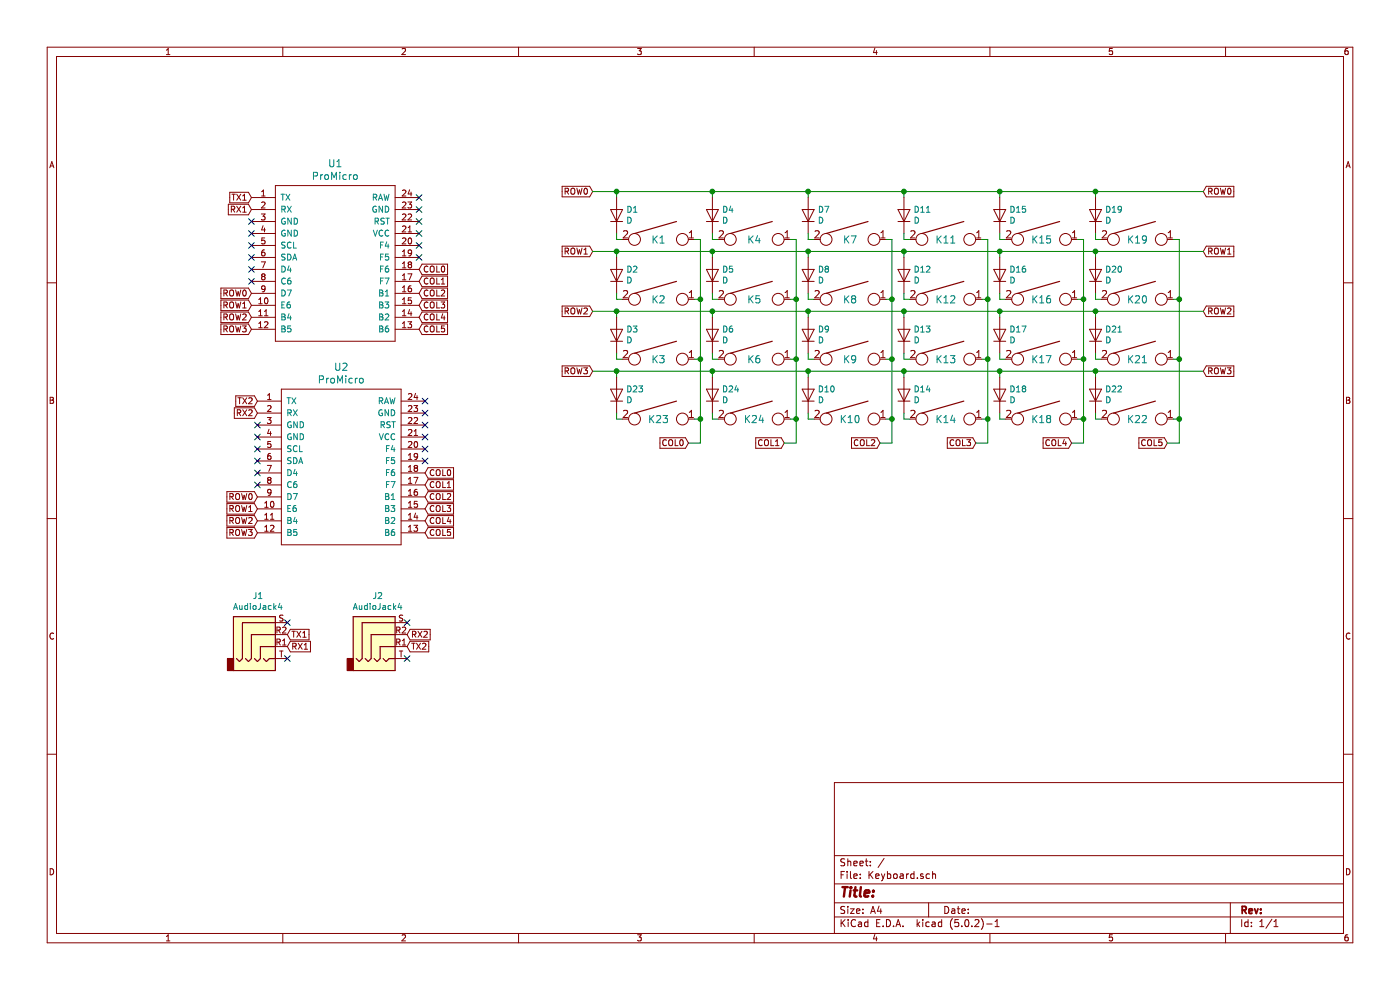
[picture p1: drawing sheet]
EESchema Schematic File Version 4
LIBS:Keyboard-cache
EELAYER 26 0
EELAYER END
$Descr A4 11693 8268
encoding utf-8
Sheet 1 1
Title ""
Date ""
Rev ""
Comp ""
Comment1 ""
Comment2 ""
Comment3 ""
Comment4 ""
$EndDescr
Text GLabel 10050 1600 2    50   Input ~ 0
ROW0
Text GLabel 10050 2100 2    50   Input ~ 0
ROW1
Text GLabel 10050 2600 2    50   Input ~ 0
ROW2
Text GLabel 10050 3100 2    50   Input ~ 0
ROW3
Text GLabel 5750 3700 0    50   Input ~ 0
COL0
Text GLabel 6550 3700 0    50   Input ~ 0
COL1
Text GLabel 7350 3700 0    50   Input ~ 0
COL2
Text GLabel 8150 3700 0    50   Input ~ 0
COL3
Text GLabel 8950 3700 0    50   Input ~ 0
COL4
Text GLabel 9750 3700 0    50   Input ~ 0
COL5
Wire Wire Line
	5150 1600 5150 1650
$Comp
L Device:D D1
U 1 1
P 5150 1800
F 0 "D1" V 5196 1721 50  0000 R CNN
F 1 "D" V 5105 1721 50  0000 R CNN
F 2 "Diode_THT:D_DO-35_SOD27_P7.62mm_Horizontal" H 5150 1800 50  0001 C CNN
F 3 "~" H 5150 1800 50  0001 C CNN
	1    5150 1800
	0    -1   -1   0   
$EndComp
Wire Wire Line
	5150 1950 5150 2000
Wire Wire Line
	5150 2000 5200 2000
$Comp
L keyboard_parts:KEYSW K1
U 1 1
P 5500 2000
F 0 "K1" H 5500 2000 60  0000 C CNN
F 1 "KEYSW" H 5500 1900 60  0001 C CNN
F 2 "Button_Switch_Keyboard:SW_Cherry_MX1A_1.00u_Plate" H 5500 2000 60  0001 C CNN
F 3 "" H 5500 2000 60  0000 C CNN
	1    5500 2000
	1    0    0    -1  
$EndComp
Wire Wire Line
	5800 2000 5850 2000
Wire Wire Line
	5850 2000 5850 2500
Wire Wire Line
	5150 2100 5150 2150
$Comp
L Device:D D2
U 1 1
P 5150 2300
F 0 "D2" V 5196 2221 50  0000 R CNN
F 1 "D" V 5105 2221 50  0000 R CNN
F 2 "Diode_THT:D_DO-35_SOD27_P7.62mm_Horizontal" H 5150 2300 50  0001 C CNN
F 3 "~" H 5150 2300 50  0001 C CNN
	1    5150 2300
	0    -1   -1   0   
$EndComp
Wire Wire Line
	5150 2450 5150 2500
Wire Wire Line
	5150 2500 5200 2500
$Comp
L keyboard_parts:KEYSW K2
U 1 1
P 5500 2500
F 0 "K2" H 5500 2500 60  0000 C CNN
F 1 "KEYSW" H 5500 2400 60  0001 C CNN
F 2 "Button_Switch_Keyboard:SW_Cherry_MX1A_1.00u_Plate" H 5500 2500 60  0001 C CNN
F 3 "" H 5500 2500 60  0000 C CNN
	1    5500 2500
	1    0    0    -1  
$EndComp
Wire Wire Line
	5800 2500 5850 2500
Wire Wire Line
	5850 2500 5850 3000
Wire Wire Line
	5150 2600 5150 2650
$Comp
L Device:D D3
U 1 1
P 5150 2800
F 0 "D3" V 5196 2721 50  0000 R CNN
F 1 "D" V 5105 2721 50  0000 R CNN
F 2 "Diode_THT:D_DO-35_SOD27_P7.62mm_Horizontal" H 5150 2800 50  0001 C CNN
F 3 "~" H 5150 2800 50  0001 C CNN
	1    5150 2800
	0    -1   -1   0   
$EndComp
Wire Wire Line
	5150 2950 5150 3000
Wire Wire Line
	5150 3000 5200 3000
$Comp
L keyboard_parts:KEYSW K3
U 1 1
P 5500 3000
F 0 "K3" H 5500 3000 60  0000 C CNN
F 1 "KEYSW" H 5500 2900 60  0001 C CNN
F 2 "Button_Switch_Keyboard:SW_Cherry_MX1A_1.00u_Plate" H 5500 3000 60  0001 C CNN
F 3 "" H 5500 3000 60  0000 C CNN
	1    5500 3000
	1    0    0    -1  
$EndComp
Wire Wire Line
	5800 3000 5850 3000
Wire Wire Line
	5950 1600 5950 1650
$Comp
L Device:D D4
U 1 1
P 5950 1800
F 0 "D4" V 5996 1721 50  0000 R CNN
F 1 "D" V 5905 1721 50  0000 R CNN
F 2 "Diode_THT:D_DO-35_SOD27_P7.62mm_Horizontal" H 5950 1800 50  0001 C CNN
F 3 "~" H 5950 1800 50  0001 C CNN
	1    5950 1800
	0    -1   -1   0   
$EndComp
Wire Wire Line
	5950 1950 5950 2000
Wire Wire Line
	5950 2000 6000 2000
$Comp
L keyboard_parts:KEYSW K4
U 1 1
P 6300 2000
F 0 "K4" H 6300 2000 60  0000 C CNN
F 1 "KEYSW" H 6300 1900 60  0001 C CNN
F 2 "Button_Switch_Keyboard:SW_Cherry_MX1A_1.00u_Plate" H 6300 2000 60  0001 C CNN
F 3 "" H 6300 2000 60  0000 C CNN
	1    6300 2000
	1    0    0    -1  
$EndComp
Wire Wire Line
	6600 2000 6650 2000
Connection ~ 5950 1600
Wire Wire Line
	6650 2000 6650 2500
Wire Wire Line
	5950 2100 5950 2150
$Comp
L Device:D D5
U 1 1
P 5950 2300
F 0 "D5" V 5996 2221 50  0000 R CNN
F 1 "D" V 5905 2221 50  0000 R CNN
F 2 "Diode_THT:D_DO-35_SOD27_P7.62mm_Horizontal" H 5950 2300 50  0001 C CNN
F 3 "~" H 5950 2300 50  0001 C CNN
	1    5950 2300
	0    -1   -1   0   
$EndComp
Wire Wire Line
	5950 2450 5950 2500
Wire Wire Line
	5950 2500 6000 2500
$Comp
L keyboard_parts:KEYSW K5
U 1 1
P 6300 2500
F 0 "K5" H 6300 2500 60  0000 C CNN
F 1 "KEYSW" H 6300 2400 60  0001 C CNN
F 2 "Button_Switch_Keyboard:SW_Cherry_MX1A_1.00u_Plate" H 6300 2500 60  0001 C CNN
F 3 "" H 6300 2500 60  0000 C CNN
	1    6300 2500
	1    0    0    -1  
$EndComp
Wire Wire Line
	6600 2500 6650 2500
Connection ~ 5950 2100
Wire Wire Line
	6650 2500 6650 3000
Wire Wire Line
	5950 2600 5950 2650
$Comp
L Device:D D6
U 1 1
P 5950 2800
F 0 "D6" V 5996 2721 50  0000 R CNN
F 1 "D" V 5905 2721 50  0000 R CNN
F 2 "Diode_THT:D_DO-35_SOD27_P7.62mm_Horizontal" H 5950 2800 50  0001 C CNN
F 3 "~" H 5950 2800 50  0001 C CNN
	1    5950 2800
	0    -1   -1   0   
$EndComp
Wire Wire Line
	5950 2950 5950 3000
Wire Wire Line
	5950 3000 6000 3000
$Comp
L keyboard_parts:KEYSW K6
U 1 1
P 6300 3000
F 0 "K6" H 6300 3000 60  0000 C CNN
F 1 "KEYSW" H 6300 2900 60  0001 C CNN
F 2 "Button_Switch_Keyboard:SW_Cherry_MX1A_1.00u_Plate" H 6300 3000 60  0001 C CNN
F 3 "" H 6300 3000 60  0000 C CNN
	1    6300 3000
	1    0    0    -1  
$EndComp
Wire Wire Line
	6600 3000 6650 3000
Connection ~ 5950 2600
Wire Wire Line
	5150 1600 5950 1600
Wire Wire Line
	5150 2100 5950 2100
Wire Wire Line
	5150 2600 5950 2600
Wire Wire Line
	6750 1600 6750 1650
$Comp
L Device:D D7
U 1 1
P 6750 1800
F 0 "D7" V 6796 1721 50  0000 R CNN
F 1 "D" V 6705 1721 50  0000 R CNN
F 2 "Diode_THT:D_DO-35_SOD27_P7.62mm_Horizontal" H 6750 1800 50  0001 C CNN
F 3 "~" H 6750 1800 50  0001 C CNN
	1    6750 1800
	0    -1   -1   0   
$EndComp
Wire Wire Line
	6750 1950 6750 2000
Wire Wire Line
	6750 2000 6800 2000
$Comp
L keyboard_parts:KEYSW K7
U 1 1
P 7100 2000
F 0 "K7" H 7100 2000 60  0000 C CNN
F 1 "KEYSW" H 7100 1900 60  0001 C CNN
F 2 "Button_Switch_Keyboard:SW_Cherry_MX1A_1.00u_Plate" H 7100 2000 60  0001 C CNN
F 3 "" H 7100 2000 60  0000 C CNN
	1    7100 2000
	1    0    0    -1  
$EndComp
Connection ~ 6750 1600
Wire Wire Line
	6750 2100 6750 2150
$Comp
L Device:D D8
U 1 1
P 6750 2300
F 0 "D8" V 6796 2221 50  0000 R CNN
F 1 "D" V 6705 2221 50  0000 R CNN
F 2 "Diode_THT:D_DO-35_SOD27_P7.62mm_Horizontal" H 6750 2300 50  0001 C CNN
F 3 "~" H 6750 2300 50  0001 C CNN
	1    6750 2300
	0    -1   -1   0   
$EndComp
Wire Wire Line
	6750 2450 6750 2500
Wire Wire Line
	6750 2500 6800 2500
$Comp
L keyboard_parts:KEYSW K8
U 1 1
P 7100 2500
F 0 "K8" H 7100 2500 60  0000 C CNN
F 1 "KEYSW" H 7100 2400 60  0001 C CNN
F 2 "Button_Switch_Keyboard:SW_Cherry_MX1A_1.00u_Plate" H 7100 2500 60  0001 C CNN
F 3 "" H 7100 2500 60  0000 C CNN
	1    7100 2500
	1    0    0    -1  
$EndComp
Wire Wire Line
	7400 2500 7450 2500
Connection ~ 6750 2100
Wire Wire Line
	6750 2600 6750 2650
$Comp
L Device:D D9
U 1 1
P 6750 2800
F 0 "D9" V 6796 2721 50  0000 R CNN
F 1 "D" V 6705 2721 50  0000 R CNN
F 2 "Diode_THT:D_DO-35_SOD27_P7.62mm_Horizontal" H 6750 2800 50  0001 C CNN
F 3 "~" H 6750 2800 50  0001 C CNN
	1    6750 2800
	0    -1   -1   0   
$EndComp
Wire Wire Line
	6750 2950 6750 3000
Wire Wire Line
	6750 3000 6800 3000
$Comp
L keyboard_parts:KEYSW K9
U 1 1
P 7100 3000
F 0 "K9" H 7100 3000 60  0000 C CNN
F 1 "KEYSW" H 7100 2900 60  0001 C CNN
F 2 "Button_Switch_Keyboard:SW_Cherry_MX1A_1.00u_Plate" H 7100 3000 60  0001 C CNN
F 3 "" H 7100 3000 60  0000 C CNN
	1    7100 3000
	1    0    0    -1  
$EndComp
Wire Wire Line
	7400 3000 7450 3000
Connection ~ 6750 2600
Wire Wire Line
	5950 1600 6750 1600
Wire Wire Line
	5950 2100 6750 2100
Wire Wire Line
	5950 2600 6750 2600
Wire Wire Line
	7550 1600 7550 1650
$Comp
L Device:D D11
U 1 1
P 7550 1800
F 0 "D11" V 7596 1721 50  0000 R CNN
F 1 "D" V 7505 1721 50  0000 R CNN
F 2 "Diode_THT:D_DO-35_SOD27_P7.62mm_Horizontal" H 7550 1800 50  0001 C CNN
F 3 "~" H 7550 1800 50  0001 C CNN
	1    7550 1800
	0    -1   -1   0   
$EndComp
Wire Wire Line
	7550 1950 7550 2000
Wire Wire Line
	7550 2000 7600 2000
$Comp
L keyboard_parts:KEYSW K11
U 1 1
P 7900 2000
F 0 "K11" H 7900 2000 60  0000 C CNN
F 1 "KEYSW" H 7900 1900 60  0001 C CNN
F 2 "Button_Switch_Keyboard:SW_Cherry_MX1A_1.00u_Plate" H 7900 2000 60  0001 C CNN
F 3 "" H 7900 2000 60  0000 C CNN
	1    7900 2000
	1    0    0    -1  
$EndComp
Wire Wire Line
	8200 2000 8250 2000
Connection ~ 7550 1600
Wire Wire Line
	8250 2000 8250 2500
Wire Wire Line
	7550 2100 7550 2150
$Comp
L Device:D D12
U 1 1
P 7550 2300
F 0 "D12" V 7596 2221 50  0000 R CNN
F 1 "D" V 7505 2221 50  0000 R CNN
F 2 "Diode_THT:D_DO-35_SOD27_P7.62mm_Horizontal" H 7550 2300 50  0001 C CNN
F 3 "~" H 7550 2300 50  0001 C CNN
	1    7550 2300
	0    -1   -1   0   
$EndComp
Wire Wire Line
	7550 2450 7550 2500
Wire Wire Line
	7550 2500 7600 2500
$Comp
L keyboard_parts:KEYSW K12
U 1 1
P 7900 2500
F 0 "K12" H 7900 2500 60  0000 C CNN
F 1 "KEYSW" H 7900 2400 60  0001 C CNN
F 2 "Button_Switch_Keyboard:SW_Cherry_MX1A_1.00u_Plate" H 7900 2500 60  0001 C CNN
F 3 "" H 7900 2500 60  0000 C CNN
	1    7900 2500
	1    0    0    -1  
$EndComp
Wire Wire Line
	8200 2500 8250 2500
Connection ~ 7550 2100
Wire Wire Line
	8250 2500 8250 3000
Wire Wire Line
	7550 2600 7550 2650
$Comp
L Device:D D13
U 1 1
P 7550 2800
F 0 "D13" V 7596 2721 50  0000 R CNN
F 1 "D" V 7505 2721 50  0000 R CNN
F 2 "Diode_THT:D_DO-35_SOD27_P7.62mm_Horizontal" H 7550 2800 50  0001 C CNN
F 3 "~" H 7550 2800 50  0001 C CNN
	1    7550 2800
	0    -1   -1   0   
$EndComp
Wire Wire Line
	7550 2950 7550 3000
Wire Wire Line
	7550 3000 7600 3000
$Comp
L keyboard_parts:KEYSW K13
U 1 1
P 7900 3000
F 0 "K13" H 7900 3000 60  0000 C CNN
F 1 "KEYSW" H 7900 2900 60  0001 C CNN
F 2 "Button_Switch_Keyboard:SW_Cherry_MX1A_1.00u_Plate" H 7900 3000 60  0001 C CNN
F 3 "" H 7900 3000 60  0000 C CNN
	1    7900 3000
	1    0    0    -1  
$EndComp
Wire Wire Line
	8200 3000 8250 3000
Connection ~ 7550 2600
Wire Wire Line
	8250 3000 8250 3500
Wire Wire Line
	8350 1600 8350 1650
$Comp
L Device:D D15
U 1 1
P 8350 1800
F 0 "D15" V 8396 1721 50  0000 R CNN
F 1 "D" V 8305 1721 50  0000 R CNN
F 2 "Diode_THT:D_DO-35_SOD27_P7.62mm_Horizontal" H 8350 1800 50  0001 C CNN
F 3 "~" H 8350 1800 50  0001 C CNN
	1    8350 1800
	0    -1   -1   0   
$EndComp
Wire Wire Line
	8350 1950 8350 2000
Wire Wire Line
	8350 2000 8400 2000
$Comp
L keyboard_parts:KEYSW K15
U 1 1
P 8700 2000
F 0 "K15" H 8700 2000 60  0000 C CNN
F 1 "KEYSW" H 8700 1900 60  0001 C CNN
F 2 "Button_Switch_Keyboard:SW_Cherry_MX1A_1.00u_Plate" H 8700 2000 60  0001 C CNN
F 3 "" H 8700 2000 60  0000 C CNN
	1    8700 2000
	1    0    0    -1  
$EndComp
Wire Wire Line
	9000 2000 9050 2000
Connection ~ 8350 1600
Wire Wire Line
	9050 2000 9050 2500
Wire Wire Line
	8350 2100 8350 2150
$Comp
L Device:D D16
U 1 1
P 8350 2300
F 0 "D16" V 8396 2221 50  0000 R CNN
F 1 "D" V 8305 2221 50  0000 R CNN
F 2 "Diode_THT:D_DO-35_SOD27_P7.62mm_Horizontal" H 8350 2300 50  0001 C CNN
F 3 "~" H 8350 2300 50  0001 C CNN
	1    8350 2300
	0    -1   -1   0   
$EndComp
Wire Wire Line
	8350 2450 8350 2500
Wire Wire Line
	8350 2500 8400 2500
$Comp
L keyboard_parts:KEYSW K16
U 1 1
P 8700 2500
F 0 "K16" H 8700 2500 60  0000 C CNN
F 1 "KEYSW" H 8700 2400 60  0001 C CNN
F 2 "Button_Switch_Keyboard:SW_Cherry_MX1A_1.00u_Plate" H 8700 2500 60  0001 C CNN
F 3 "" H 8700 2500 60  0000 C CNN
	1    8700 2500
	1    0    0    -1  
$EndComp
Wire Wire Line
	9000 2500 9050 2500
Connection ~ 8350 2100
Wire Wire Line
	9050 2500 9050 3000
Wire Wire Line
	8350 2600 8350 2650
$Comp
L Device:D D17
U 1 1
P 8350 2800
F 0 "D17" V 8396 2721 50  0000 R CNN
F 1 "D" V 8305 2721 50  0000 R CNN
F 2 "Diode_THT:D_DO-35_SOD27_P7.62mm_Horizontal" H 8350 2800 50  0001 C CNN
F 3 "~" H 8350 2800 50  0001 C CNN
	1    8350 2800
	0    -1   -1   0   
$EndComp
Wire Wire Line
	8350 2950 8350 3000
Wire Wire Line
	8350 3000 8400 3000
$Comp
L keyboard_parts:KEYSW K17
U 1 1
P 8700 3000
F 0 "K17" H 8700 3000 60  0000 C CNN
F 1 "KEYSW" H 8700 2900 60  0001 C CNN
F 2 "Button_Switch_Keyboard:SW_Cherry_MX1A_1.00u_Plate" H 8700 3000 60  0001 C CNN
F 3 "" H 8700 3000 60  0000 C CNN
	1    8700 3000
	1    0    0    -1  
$EndComp
Wire Wire Line
	9000 3000 9050 3000
Connection ~ 8350 2600
Wire Wire Line
	9050 3000 9050 3500
Wire Wire Line
	7550 1600 8350 1600
Wire Wire Line
	7550 2100 8350 2100
Wire Wire Line
	7550 2600 8350 2600
Wire Wire Line
	9150 1600 9150 1650
$Comp
L Device:D D19
U 1 1
P 9150 1800
F 0 "D19" V 9196 1721 50  0000 R CNN
F 1 "D" V 9105 1721 50  0000 R CNN
F 2 "Diode_THT:D_DO-35_SOD27_P7.62mm_Horizontal" H 9150 1800 50  0001 C CNN
F 3 "~" H 9150 1800 50  0001 C CNN
	1    9150 1800
	0    -1   -1   0   
$EndComp
Wire Wire Line
	9150 1950 9150 2000
Wire Wire Line
	9150 2000 9200 2000
$Comp
L keyboard_parts:KEYSW K19
U 1 1
P 9500 2000
F 0 "K19" H 9500 2000 60  0000 C CNN
F 1 "KEYSW" H 9500 1900 60  0001 C CNN
F 2 "Button_Switch_Keyboard:SW_Cherry_MX1A_1.00u_Plate" H 9500 2000 60  0001 C CNN
F 3 "" H 9500 2000 60  0000 C CNN
	1    9500 2000
	1    0    0    -1  
$EndComp
Wire Wire Line
	9800 2000 9850 2000
Wire Wire Line
	9150 2100 9150 2150
$Comp
L Device:D D20
U 1 1
P 9150 2300
F 0 "D20" V 9196 2221 50  0000 R CNN
F 1 "D" V 9105 2221 50  0000 R CNN
F 2 "Diode_THT:D_DO-35_SOD27_P7.62mm_Horizontal" H 9150 2300 50  0001 C CNN
F 3 "~" H 9150 2300 50  0001 C CNN
	1    9150 2300
	0    -1   -1   0   
$EndComp
Wire Wire Line
	9150 2450 9150 2500
Wire Wire Line
	9150 2500 9200 2500
$Comp
L keyboard_parts:KEYSW K20
U 1 1
P 9500 2500
F 0 "K20" H 9500 2500 60  0000 C CNN
F 1 "KEYSW" H 9500 2400 60  0001 C CNN
F 2 "Button_Switch_Keyboard:SW_Cherry_MX1A_1.00u_Plate" H 9500 2500 60  0001 C CNN
F 3 "" H 9500 2500 60  0000 C CNN
	1    9500 2500
	1    0    0    -1  
$EndComp
Wire Wire Line
	9800 2500 9850 2500
Wire Wire Line
	9150 2600 9150 2650
$Comp
L Device:D D21
U 1 1
P 9150 2800
F 0 "D21" V 9196 2721 50  0000 R CNN
F 1 "D" V 9105 2721 50  0000 R CNN
F 2 "Diode_THT:D_DO-35_SOD27_P7.62mm_Horizontal" H 9150 2800 50  0001 C CNN
F 3 "~" H 9150 2800 50  0001 C CNN
	1    9150 2800
	0    -1   -1   0   
$EndComp
Wire Wire Line
	9150 2950 9150 3000
Wire Wire Line
	9150 3000 9200 3000
$Comp
L keyboard_parts:KEYSW K21
U 1 1
P 9500 3000
F 0 "K21" H 9500 3000 60  0000 C CNN
F 1 "KEYSW" H 9500 2900 60  0001 C CNN
F 2 "Button_Switch_Keyboard:SW_Cherry_MX1A_1.00u_Plate" H 9500 3000 60  0001 C CNN
F 3 "" H 9500 3000 60  0000 C CNN
	1    9500 3000
	1    0    0    -1  
$EndComp
Wire Wire Line
	9800 3000 9850 3000
Wire Wire Line
	8350 1600 9150 1600
Wire Wire Line
	8350 2100 9150 2100
Wire Wire Line
	8350 2600 9150 2600
Wire Wire Line
	6750 1600 7550 1600
Wire Wire Line
	6750 2100 7550 2100
Wire Wire Line
	6750 2600 7550 2600
Wire Wire Line
	9150 3100 9150 3150
$Comp
L Device:D D22
U 1 1
P 9150 3300
F 0 "D22" V 9196 3221 50  0000 R CNN
F 1 "D" V 9105 3221 50  0000 R CNN
F 2 "Diode_THT:D_DO-35_SOD27_P7.62mm_Horizontal" H 9150 3300 50  0001 C CNN
F 3 "~" H 9150 3300 50  0001 C CNN
	1    9150 3300
	0    -1   -1   0   
$EndComp
Wire Wire Line
	9150 3450 9150 3500
Wire Wire Line
	9150 3500 9200 3500
$Comp
L keyboard_parts:KEYSW K22
U 1 1
P 9500 3500
F 0 "K22" H 9500 3500 60  0000 C CNN
F 1 "KEYSW" H 9500 3400 60  0001 C CNN
F 2 "Button_Switch_Keyboard:SW_Cherry_MX1A_1.00u_Plate" H 9500 3500 60  0001 C CNN
F 3 "" H 9500 3500 60  0000 C CNN
	1    9500 3500
	1    0    0    -1  
$EndComp
Wire Wire Line
	9800 3500 9850 3500
Wire Wire Line
	9850 3500 9850 3700
Wire Wire Line
	8350 3100 8350 3150
$Comp
L Device:D D18
U 1 1
P 8350 3300
F 0 "D18" V 8396 3221 50  0000 R CNN
F 1 "D" V 8305 3221 50  0000 R CNN
F 2 "Diode_THT:D_DO-35_SOD27_P7.62mm_Horizontal" H 8350 3300 50  0001 C CNN
F 3 "~" H 8350 3300 50  0001 C CNN
	1    8350 3300
	0    -1   -1   0   
$EndComp
Wire Wire Line
	8350 3450 8350 3500
Wire Wire Line
	8350 3500 8400 3500
$Comp
L keyboard_parts:KEYSW K18
U 1 1
P 8700 3500
F 0 "K18" H 8700 3500 60  0000 C CNN
F 1 "KEYSW" H 8700 3400 60  0001 C CNN
F 2 "Button_Switch_Keyboard:SW_Cherry_MX1A_1.00u_Plate" H 8700 3500 60  0001 C CNN
F 3 "" H 8700 3500 60  0000 C CNN
	1    8700 3500
	1    0    0    -1  
$EndComp
Wire Wire Line
	9000 3500 9050 3500
Connection ~ 8350 3100
Wire Wire Line
	9050 3500 9050 3700
Wire Wire Line
	8350 3100 9150 3100
Wire Wire Line
	7550 3100 7550 3150
$Comp
L Device:D D14
U 1 1
P 7550 3300
F 0 "D14" V 7596 3221 50  0000 R CNN
F 1 "D" V 7505 3221 50  0000 R CNN
F 2 "Diode_THT:D_DO-35_SOD27_P7.62mm_Horizontal" H 7550 3300 50  0001 C CNN
F 3 "~" H 7550 3300 50  0001 C CNN
	1    7550 3300
	0    -1   -1   0   
$EndComp
Wire Wire Line
	7550 3450 7550 3500
Wire Wire Line
	7550 3500 7600 3500
$Comp
L keyboard_parts:KEYSW K14
U 1 1
P 7900 3500
F 0 "K14" H 7900 3500 60  0000 C CNN
F 1 "KEYSW" H 7900 3400 60  0001 C CNN
F 2 "Button_Switch_Keyboard:SW_Cherry_MX1A_1.00u_Plate" H 7900 3500 60  0001 C CNN
F 3 "" H 7900 3500 60  0000 C CNN
	1    7900 3500
	1    0    0    -1  
$EndComp
Wire Wire Line
	8200 3500 8250 3500
Wire Wire Line
	8250 3500 8250 3700
Wire Wire Line
	7550 3100 8350 3100
Wire Wire Line
	6650 3700 6550 3700
Wire Wire Line
	6650 3000 6650 3500
Wire Wire Line
	5850 3700 5750 3700
Wire Wire Line
	5850 3000 5850 3500
Wire Wire Line
	8150 3700 8250 3700
Wire Wire Line
	8950 3700 9050 3700
Wire Wire Line
	9750 3700 9850 3700
Wire Wire Line
	7400 2000 7450 2000
Wire Wire Line
	7450 2000 7450 2500
Connection ~ 7450 2500
Wire Wire Line
	7450 2500 7450 3000
Connection ~ 7450 3000
Connection ~ 6650 2500
Connection ~ 6650 3000
Connection ~ 5850 3000
Connection ~ 5850 2500
Connection ~ 8250 2500
Connection ~ 8250 3000
Connection ~ 9050 2500
Connection ~ 9050 3000
Connection ~ 9850 2500
Connection ~ 9850 3500
Connection ~ 9050 3500
Connection ~ 8250 3500
Wire Wire Line
	6750 3100 6750 3150
$Comp
L Device:D D10
U 1 1
P 6750 3300
F 0 "D10" V 6796 3221 50  0000 R CNN
F 1 "D" V 6705 3221 50  0000 R CNN
F 2 "Diode_THT:D_DO-35_SOD27_P7.62mm_Horizontal" H 6750 3300 50  0001 C CNN
F 3 "~" H 6750 3300 50  0001 C CNN
	1    6750 3300
	0    -1   -1   0   
$EndComp
Wire Wire Line
	6750 3450 6750 3500
Wire Wire Line
	6750 3500 6800 3500
$Comp
L keyboard_parts:KEYSW K10
U 1 1
P 7100 3500
F 0 "K10" H 7100 3500 60  0000 C CNN
F 1 "KEYSW" H 7100 3400 60  0001 C CNN
F 2 "Button_Switch_Keyboard:SW_Cherry_MX1A_1.00u_Plate" H 7100 3500 60  0001 C CNN
F 3 "" H 7100 3500 60  0000 C CNN
	1    7100 3500
	1    0    0    -1  
$EndComp
Wire Wire Line
	7400 3500 7450 3500
Wire Wire Line
	7450 3000 7450 3500
Connection ~ 7450 3500
Wire Wire Line
	7450 3500 7450 3700
Wire Wire Line
	6750 3100 7550 3100
Connection ~ 7550 3100
Wire Wire Line
	7450 3700 7350 3700
$Comp
L promicro:ProMicro U1
U 1 1
P 2800 2400
F 0 "U1" H 2800 3437 60  0000 C CNN
F 1 "ProMicro" H 2800 3331 60  0000 C CNN
F 2 "promicro:ProMicro" H 2900 1350 60  0001 C CNN
F 3 "" H 2900 1350 60  0000 C CNN
	1    2800 2400
	1    0    0    -1  
$EndComp
Text GLabel 2100 2450 0    50   Input ~ 0
ROW0
Text GLabel 2100 2550 0    50   Input ~ 0
ROW1
Text GLabel 2100 2650 0    50   Input ~ 0
ROW2
Text GLabel 2100 2750 0    50   Input ~ 0
ROW3
Text GLabel 3500 2250 2    50   Input ~ 0
COL0
Text GLabel 3500 2350 2    50   Input ~ 0
COL1
Text GLabel 3500 2450 2    50   Input ~ 0
COL2
Text GLabel 3500 2550 2    50   Input ~ 0
COL3
Text GLabel 3500 2650 2    50   Input ~ 0
COL4
Text GLabel 3500 2750 2    50   Input ~ 0
COL5
NoConn ~ 2100 1850
NoConn ~ 2100 1950
NoConn ~ 3500 1650
NoConn ~ 3500 1750
NoConn ~ 3500 1850
NoConn ~ 3500 1950
NoConn ~ 3500 2050
Wire Wire Line
	9150 1600 10050 1600
Connection ~ 9150 1600
Connection ~ 9150 2100
Connection ~ 9150 2600
Connection ~ 9150 3100
Wire Wire Line
	9850 2000 9850 2100
Wire Wire Line
	9850 2500 9850 2600
Wire Wire Line
	5950 3100 5950 3150
$Comp
L Device:D D24
U 1 1
P 5950 3300
F 0 "D24" V 5996 3221 50  0000 R CNN
F 1 "D" V 5905 3221 50  0000 R CNN
F 2 "Diode_THT:D_DO-35_SOD27_P7.62mm_Horizontal" H 5950 3300 50  0001 C CNN
F 3 "~" H 5950 3300 50  0001 C CNN
	1    5950 3300
	0    -1   -1   0   
$EndComp
Wire Wire Line
	5950 3450 5950 3500
Wire Wire Line
	5950 3500 6000 3500
$Comp
L keyboard_parts:KEYSW K24
U 1 1
P 6300 3500
F 0 "K24" H 6300 3500 60  0000 C CNN
F 1 "KEYSW" H 6300 3400 60  0001 C CNN
F 2 "Button_Switch_Keyboard:SW_Cherry_MX1A_1.00u_Plate" H 6300 3500 60  0001 C CNN
F 3 "" H 6300 3500 60  0000 C CNN
	1    6300 3500
	1    0    0    -1  
$EndComp
Wire Wire Line
	6600 3500 6650 3500
Connection ~ 6650 3500
Wire Wire Line
	6650 3500 6650 3700
Wire Wire Line
	5950 3100 6750 3100
Wire Wire Line
	5150 3100 5150 3150
$Comp
L Device:D D23
U 1 1
P 5150 3300
F 0 "D23" V 5196 3221 50  0000 R CNN
F 1 "D" V 5105 3221 50  0000 R CNN
F 2 "Diode_THT:D_DO-35_SOD27_P7.62mm_Horizontal" H 5150 3300 50  0001 C CNN
F 3 "~" H 5150 3300 50  0001 C CNN
	1    5150 3300
	0    -1   -1   0   
$EndComp
Wire Wire Line
	5150 3450 5150 3500
Wire Wire Line
	5150 3500 5200 3500
$Comp
L keyboard_parts:KEYSW K23
U 1 1
P 5500 3500
F 0 "K23" H 5500 3500 60  0000 C CNN
F 1 "KEYSW" H 5500 3400 60  0001 C CNN
F 2 "Button_Switch_Keyboard:SW_Cherry_MX1A_1.00u_Plate" H 5500 3500 60  0001 C CNN
F 3 "" H 5500 3500 60  0000 C CNN
	1    5500 3500
	1    0    0    -1  
$EndComp
Wire Wire Line
	5800 3500 5850 3500
Connection ~ 5850 3500
Wire Wire Line
	5850 3500 5850 3700
Wire Wire Line
	5150 3100 5950 3100
Text GLabel 4950 1600 0    50   Input ~ 0
ROW0
Text GLabel 4950 2100 0    50   Input ~ 0
ROW1
Text GLabel 4950 2600 0    50   Input ~ 0
ROW2
Text GLabel 4950 3100 0    50   Input ~ 0
ROW3
Wire Wire Line
	4950 1600 5150 1600
Connection ~ 5150 1600
Wire Wire Line
	4950 2100 5150 2100
Connection ~ 5150 2100
Wire Wire Line
	4950 2600 5150 2600
Connection ~ 5150 2600
Connection ~ 5150 3100
Wire Wire Line
	4950 3100 5150 3100
$Comp
L Connector:AudioJack4 J1
U 1 1
P 2200 5300
F 0 "J1" H 2155 5625 50  0000 C CNN
F 1 "AudioJack4" H 2155 5534 50  0000 C CNN
F 2 "Connector_Audio:Jack_3.5mm_PJ320E_Horizontal" H 2200 5300 50  0001 C CNN
F 3 "~" H 2200 5300 50  0001 C CNN
	1    2200 5300
	1    0    0    -1  
$EndComp
$Comp
L Connector:AudioJack4 J2
U 1 1
P 3200 5300
F 0 "J2" H 3155 5625 50  0000 C CNN
F 1 "AudioJack4" H 3155 5534 50  0000 C CNN
F 2 "Connector_Audio:Jack_3.5mm_PJ320E_Horizontal" H 3200 5300 50  0001 C CNN
F 3 "~" H 3200 5300 50  0001 C CNN
	1    3200 5300
	1    0    0    -1  
$EndComp
NoConn ~ 2100 2050
NoConn ~ 2100 2150
NoConn ~ 2100 2250
NoConn ~ 2100 2350
NoConn ~ 3500 2150
Text GLabel 2100 1650 0    50   Input ~ 0
TX1
Text GLabel 2100 1750 0    50   Input ~ 0
RX1
$Comp
L promicro:ProMicro U2
U 1 1
P 2850 4100
F 0 "U2" H 2850 5137 60  0000 C CNN
F 1 "ProMicro" H 2850 5031 60  0000 C CNN
F 2 "promicro:ProMicro" H 2950 3050 60  0001 C CNN
F 3 "" H 2950 3050 60  0000 C CNN
	1    2850 4100
	1    0    0    -1  
$EndComp
Text GLabel 2150 4150 0    50   Input ~ 0
ROW0
Text GLabel 2150 4250 0    50   Input ~ 0
ROW1
Text GLabel 2150 4350 0    50   Input ~ 0
ROW2
Text GLabel 2150 4450 0    50   Input ~ 0
ROW3
Text GLabel 3550 3950 2    50   Input ~ 0
COL0
Text GLabel 3550 4050 2    50   Input ~ 0
COL1
Text GLabel 3550 4150 2    50   Input ~ 0
COL2
Text GLabel 3550 4250 2    50   Input ~ 0
COL3
Text GLabel 3550 4350 2    50   Input ~ 0
COL4
Text GLabel 3550 4450 2    50   Input ~ 0
COL5
NoConn ~ 2150 3550
NoConn ~ 2150 3650
NoConn ~ 3550 3350
NoConn ~ 3550 3450
NoConn ~ 3550 3550
NoConn ~ 3550 3650
NoConn ~ 3550 3750
NoConn ~ 2150 3750
NoConn ~ 2150 3850
NoConn ~ 2150 3950
NoConn ~ 2150 4050
NoConn ~ 3550 3850
Text GLabel 2150 3350 0    50   Input ~ 0
TX2
Text GLabel 2150 3450 0    50   Input ~ 0
RX2
Connection ~ 5950 3100
Connection ~ 6750 3100
Wire Wire Line
	9850 2100 9850 2500
Wire Wire Line
	9850 3100 9850 3500
Text GLabel 2400 5300 2    50   Input ~ 0
TX1
Text GLabel 2400 5400 2    50   Input ~ 0
RX1
Text GLabel 3400 5400 2    50   Input ~ 0
TX2
Text GLabel 3400 5300 2    50   Input ~ 0
RX2
Wire Wire Line
	9150 2100 10050 2100
Wire Wire Line
	9850 2600 9850 3000
Wire Wire Line
	9850 3000 9850 3100
Connection ~ 9850 3000
Wire Wire Line
	9150 2600 10050 2600
Wire Wire Line
	9150 3100 10050 3100
NoConn ~ 2400 5200
NoConn ~ 2400 5500
NoConn ~ 3400 5200
NoConn ~ 3400 5500
$EndSCHEMATC
